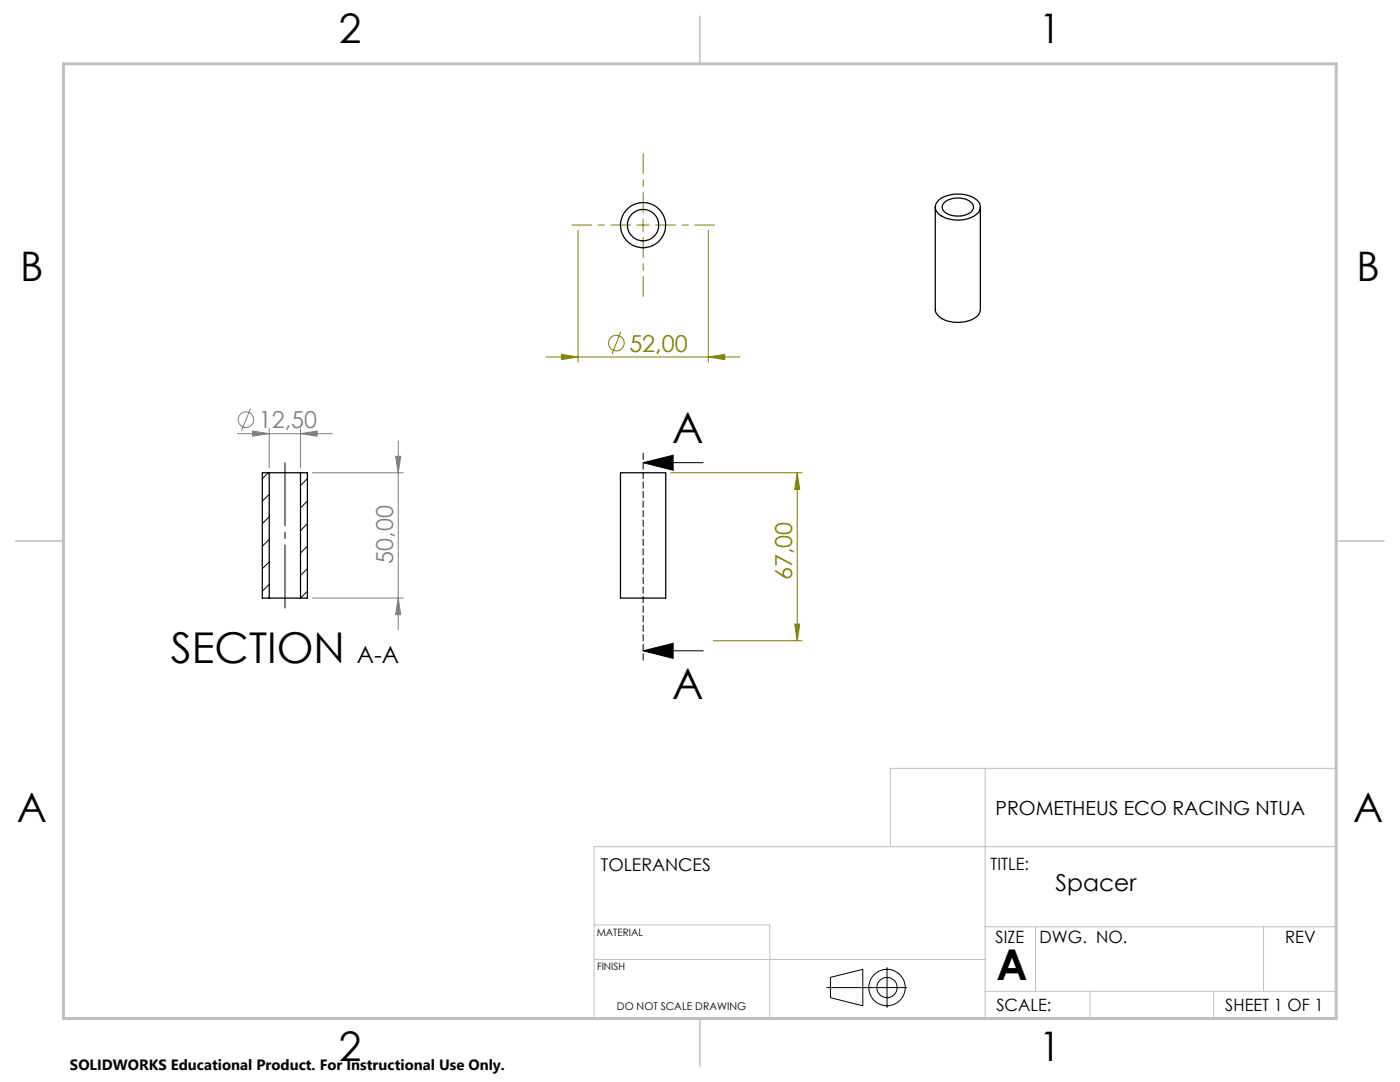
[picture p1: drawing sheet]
<svg xmlns="http://www.w3.org/2000/svg" width="279mm" height="216mm" viewBox="0 0 279 216" stroke-linecap="round" stroke-linejoin="round" font-family="sans-serif">
<g fill="none" stroke="#808000" stroke-width=".2">
<path d="M115.4 45.9v26.3M127.1 44.9h2.5M128.3 43.7v2.5M141.4 45.9v26.3M109 71.2h38.7M112 70.7l3.4 .5-3.4 .6zM123.9 66.2l-1.8 4.5M141.4 71.2l3.2-.5v1.1zM133.8 94.3h26.3M159.1 94.3v33.5M159.1 94.3l.5 3.3h-1zM142.3 127.8h17.8"/>
<path d="M158.6 124.5h1l-.5 3.3z"/>
<circle cx="123" cy="68.4" r="1.56"/>
</g>
<g fill="none" stroke="#808080" stroke-width=".2">
<path d="M47.4 86.5h18.9M50 81.5l-1.8 4.5M50.4 86l3.3 .5-3.3 .5zM53.7 85.5v7.8M60 86.5l3.3-.5v1zM60 85.5v7.8M62.4 94.3h18.1M79 91.1h1l-.5 3.2zM79.5 88v37.7M62.4 119.3h18.1M79.5 119.3l.5 3.4h-1z"/>
<circle cx="49.1" cy="83.7" r="1.55"/>
</g>
<g fill="none" stroke="#000" stroke-width=".2">
<path d="M128.3 92.3l6-1.5v3zM128.3 92.3h12M128.3 129.9l6-1.5v3zM128.3 129.9h12M164.9 197.1h16.1M165.7 195l6.5-1.6v7.3l-6.5-1.6zM177 193v8.1"/>
<circle cx="177" cy="197" r="2.02"/>
<circle cx="177" cy="197.1" r="3.6"/>
</g>
<path d="M56.9 92.3v29" fill="none" stroke="#000" stroke-width=".2" stroke-dasharray="15.2 1.3 1.3 1.3" stroke-dashoffset="2.6"/>
<path d="M128.4 90.3v41.5" fill="none" stroke="#000" stroke-width=".2" stroke-dasharray="1.3 .6" stroke-dashoffset="-.1"/>
<path d="M125.9 44.9h-11.8M128.4 42.4v-11.7M128.4 47.4v11.8M130.9 44.9h11.7" fill="none" stroke="#808000" stroke-width=".2" stroke-dasharray="15.2 1.3 1.3 1.3" stroke-dashoffset="11.3"/>
<path d="M196.6 153.3v49.9M177.7 168.9v-15.6h89v49.9h-189.9M266.7 168.9h-148.1v34.3M118.6 184.6h35v18.6M118.6 191.5h78M196.6 184.9h70.1M196.6 197.8h70.1M206.7 184.9v12.9M217.5 197.8v5.4M242.2 197.8v5.4M252.2 184.9v12.9" fill="none" stroke="#c0c0c0" stroke-width=".2"/>
<path d="M139.7 3.2v9.5M3.1 107.9h9.6M266.7 107.9h9.5M139.7 203.2v9.6" fill="none" stroke="#c0c0c0" stroke-width=".3"/>
<path d="M12.7 12.7h254v190.5h-254z" fill="none" stroke="#c0c0c0" stroke-width=".6"/>
<path d="M128.3 92.3l6-1.5v3zM128.3 129.9l6-1.5v3z" fill="#000"/>
<g fill="#808080">
<path d="M60 86.5l3.3-.5v1zM50.4 86l3.3 .5-3.3 .5z"/>
<path d="M79.5 119.3l.5 3.4h-1zM79 91.1h1l-.5 3.2z"/>
</g>
<g fill="#808000">
<path d="M112 70.7l3.4 .5-3.4 .6zM141.4 71.2l3.2-.5v1.1z"/>
<path d="M159.1 94.3l.5 3.3h-1zM158.6 124.5h1l-.5 3.3z"/>
</g>
<g fill="none" stroke="#000" stroke-width=".25">
<path d="M186.7 41.3v20.4a3.2 3.2 0 0 0 3.1 2.5 6.3 6.3 0 0 0 5.4-1.3l.5-1v-20.6M187.2 40.1a6.5 6.5 0 0 1 7.9-.1 1.86 1.86 0 0 1-.7 3.1 6.5 6.5 0 0 1-7.3-.6 1.62 1.62 0 0 1 .1-2.4zM188.5 40.4a4.2 4.2 0 0 1 5.6 .4 1.55 1.55 0 0 1-1.3 2.1 4.3 4.3 0 0 1-4.6-1 1.15 1.15 0 0 1 .3-1.5zM53.7 94.3h6.3M53.7 94.3h-1.3v25h1.3M53.7 94.3v25M60 94.3h1.3v25h-1.3M60 94.3v25M123.8 94.3h9.1v25h-9.1zM53.7 119.3h6.3"/>
<circle cx="128.3" cy="44.9" r="4.5"/>
<circle cx="128.3" cy="44.9" r="3.1"/>
</g>
<path d="M53.5 94.3l-1.1 1.2M53.7 98.6l-1.3 1.4M61.3 95.5l-1.3 1.4M61.3 100l-1.3 1.4M53.7 103.1l-1.3 1.4M53.7 107.6l-1.3 1.4M53.7 112.1l-1.3 1.4M53.7 116.6l-1.3 1.4M61.3 104.5l-1.3 1.4M61.3 109l-1.3 1.3M61.3 113.5l-1.3 1.3M61.3 118l-1.3 1.3" fill="none" stroke="#000" stroke-width=".2"/>
<g font-size="8.5">
<text x="134.1" y="88.4">A</text>
<text x="34.1" y="132.2">SECTION</text>
<text x="134.1" y="139.5">A</text>
<text x="198.9" y="195.5">A</text>
</g>
<g font-size="8.1">
<text x="67.6" y="8.5">2</text>
<text x="207.3" y="8.5">1</text>
<text x="4" y="56.2">B</text>
<text x="270.7" y="56.2">B</text>
<text x="3.3" y="164.1">A</text>
<text x="270" y="164.1">A</text>
<text x="67.6" y="211.7">2</text>
<text x="207.3" y="211.7">1</text>
</g>
<g font-size="4.7" fill="#808000">
<text x="125.6" y="70.1">52,00</text>
<text x="158.1" y="115.8" transform="rotate(-90 158.1 115.8)">67,00</text>
</g>
<g font-size="4.7" fill="#808080">
<text x="51.7" y="85.4">12,50</text>
<text x="78.5" y="112.5" transform="rotate(-90 78.5 112.5)">50,00</text>
</g>
<g font-size="4.7">
<text x="71.2" y="132.2">A-A</text>
<text x="210.7" y="177.8">Spacer</text>
</g>
<text font-size="3.9" x="198.7" y="162.6">PROMETHEUS ECO RACING NTUA</text>
<text font-size="3.5" x="119.9" y="173.7">TOLERANCES</text>
<g font-size="3.4">
<text x="197.7" y="173.7">TITLE:</text>
<text x="198.7" y="188.1">SIZE</text>
<text x="207.5" y="188.1">DWG. NO.</text>
<text x="256.5" y="188.2">REV</text>
<text x="198.8" y="201.7">SCALE:</text>
<text x="244.5" y="201.7">SHEET 1 OF 1</text>
</g>
<text font-size="3" x="14" y="213.5">SOLIDWORKS Educational Product. For Instructional Use Only.</text>
<text font-size="2.1" x="123.1" y="201.6">DO NOT SCALE DRAWING</text>
<g font-size="2">
<text x="119.1" y="186.7">MATERIAL</text>
<text x="119.1" y="193.5">FINISH</text>
</g>
</svg>
